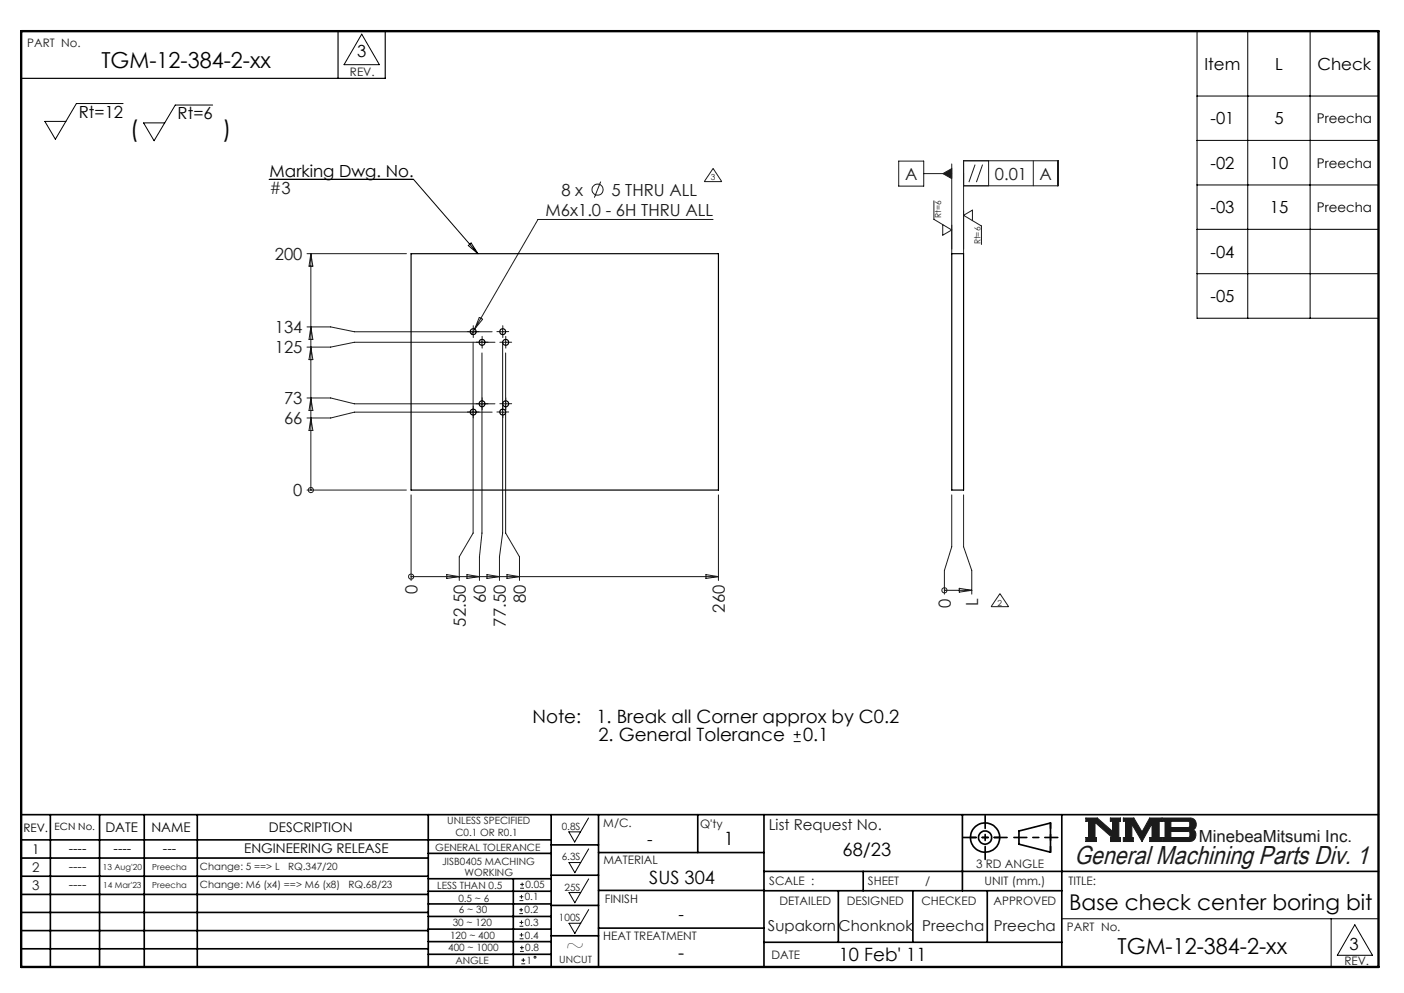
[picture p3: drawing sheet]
<svg xmlns="http://www.w3.org/2000/svg" width="297mm" height="210mm" viewBox="0 0 297 210" stroke-linecap="round" stroke-linejoin="round" font-family="sans-serif">
<g fill="none" stroke="#000" stroke-width=".35">
<path d="M4.5 172.3h287.1M4.5 177.6h112.1M10.7 172.3v32.2M21.1 172.3v32.2M30.5 172.3v32.2M41.7 172.3v32.2M90.6 172.3v32.2M116.6 172.3v32.2M116.6 178.7h10M126.6 172.3v32.2M147.6 172.3v8M161.6 172.3v32.2"/>
<path d="M203.6 172.3v16.1M215.5 175.7l6.7-1.6v6.1l-6.7-1.7zM224.6 172.3v32.2M4.5 185.3h86.1M4.5 181.5h86.1M4.5 189.2h86.1M4.5 193h86.1M4.5 196.8h86.1M90.6 199.1h26M90.6 193.8h26M90.6 188.5h26M90.6 191.2h26"/>
<path d="M90.6 180.5h26M90.6 185.8h26M90.6 196.5h26M108.6 185.8v18.5M116.6 185.1h10M116.6 191.5h10M116.6 197.9h10M126.6 196.3h35M126.6 188.3h35M126.6 180.3h35M161.6 184.3h130M161.6 199.3h63"/>
<path d="M161.6 188.4h63M177.3 188.4v10.9M182.6 184.3v4.1M193.1 188.4v10.9M208.8 188.4v10.9M4.5 200.7h86.1M90.6 201.8h26"/>
<circle cx="208.4" cy="177.1" r="3.1"/>
<circle cx="208.4" cy="177.1" r="1.4"/>
</g>
<path d="M229.7 173h2.4l3.2 2.8v-2.1h-.4v-.7h2.1v.7h-.3v3.4h.3v.9h-2.1v-.8h.4l-3.7-3.3v3.3h.4v.8h-2.3v-.9h.6v-3.4h-.6zM237.6 173h2.3l1.7 2.9 1.6-2.9h2.5v.7h-.5v3.4h.5v.9h-2.5v-.9h.5v-2.9l-2.1 3.8-2.2-3.7v2.9h.3v.8h-2.1v-.9h.5v-3.4h-.5zM245.9 173h5.9a1.35 1.35 0 0 1 1.2 1.1 1.35 1.35 0 0 1-.6 1.4 1.35 1.35 0 0 1 .5 1.5 1.35 1.35 0 0 1-1.2 1h-5.8v-.9h.6v-3.4h-.6zM247.7 173.7h3.7l.3 .2v.9l-.3 .2h-3.7zM247.7 175.9h3.8l.2 .1v.8l-.3 .3h-3.7z" fill="none" stroke="#191924" stroke-width=".21"/>
<path d="M76.5 7.2l3.8 6.5h-7.5zM120.3 175.9h2.5l-1.2 2.2zM124.5 173l-1.7 2.9M124.5 179.5l-1.7 2.9M120.4 182.4h2.4l-1.2 2.2zM120.4 188.8h2.4l-1.2 2.1zM120.4 195.3h2.4l-1.2 2.1zM124.5 185.9l-1.7 2.9M124.5 192.4l-1.7 2.9M224.6 194.3h67M281.6 194.3v10.2M286.6 195.6l3.7 6.4h-7.4z" fill="none" stroke="#000" stroke-width=".21"/>
<path d="M4.5 6.6h287.1" fill="none" stroke="#000" stroke-width=".21" stroke-dasharray="6.3 1.3 1.3 1.3" stroke-dashoffset="1.9"/>
<path d="M71.5 6.6v10M81.5 6.6v10h-77" fill="none" stroke="#000" stroke-width=".25"/>
<path d="M205.3 177.1h6.2M222.2 174v6.2" fill="none" stroke="#000" stroke-width=".35" stroke-dasharray="15.2 1.3 1.3 1.3" stroke-dashoffset="14.1"/>
<path d="M203.8 177.1h9.2M208.4 172.5v9.2M214.5 177.1h9.3" fill="none" stroke="#000" stroke-width=".35" stroke-dasharray="15.2 1.3 1.3 1.3" stroke-dashoffset="12.5"/>
<path d="M4.5 6.6h287.1v197.9h-287.1z" fill="none" stroke="#000" stroke-width=".5"/>
<path d="M229.7 173v.7h.6v3.4h-.6v.9h2.3v-.8h-.4v-3.3l3.7 3.3h-.4v.8h2.1v-.9h-.3v-3.4h.3v-.7h-2.1v.7h.4v2.1l-3.2-2.8zM237.6 173v.7h.5v3.4h-.5v.9h2.1v-.8h-.3v-2.9l2.2 3.7 2.1-3.8v2.9h-.5v.9h2.5v-.9h-.5v-3.4h.5v-.7h-2.5l-1.6 2.9-1.7-2.9zM247.7 175.9h3.8l.2 .1v.8l-.3 .3h-3.7zM245.9 173v.7h.6v3.4h-.6v.9l6.2-.1 .6-.5 .3-.6-.1-.8-.5-.5a1.34 1.34 0 0 0 .6-1.4 1.34 1.34 0 0 0-1.2-1.1zM247.7 173.7h3.7l.3 .2v.9l-.2 .2h-3.8z" fill-rule="evenodd" fill="#191924"/>
<g fill="none" stroke="#191924" stroke-width=".21">
<path d="M127.1 38.4l-1.4 3.4M150.8 35.6l1.9 2.8h-3.7zM190.1 34.1h5.3v5.3h-5.3zM195.4 36.7h5.9M199.5 36.7l1.8-1v2.1zM201.3 34.7v18.9M203.8 39.3h20v-5.3h-20v19.6M206.3 34.8l-1.3 3.7M207.9 34.8l-1.3 3.7M209.1 34v5.3M218.6 34v5.3M64.9 53.6h21.1"/>
<path d="M65.8 53.6v50M65.8 53.6l.4 2.7h-.8zM150.8 46.4h-37l-14 24.3M197.6 42.5v3.9l3.7 2.2-1.9 1.1v-2.2M205.7 46.7v-2.3l-1.9 1.1 3.8 2.3v3.9M64.9 69.1h5.1l5 1.1h29.1M65.8 73.4l.4 2.7h-.8zM65.8 69.1l.4 2.7h-.8zM100.1 69.5v1.3M100.1 72.4v40.3l-2.9 5v5.1M101.4 67.1l.7 .4-1.7 2.1zM102 71.8v1.2"/>
<path d="M102 74.6v38.1l-.6 5v5.1M104.7 72.4h-29.7l-5 1h-5.1M105.7 70.2h1.3M106.3 69.5v1.3M107 71.8v1.2M107 74.6v38.1l2.9 5v5.1M107.6 72.4h-1.3v40.3l-.6 5v5.1M64.9 84.2h5.1l5 1.2h29.7M65.8 88.4l.4 2.6h-.8zM65.8 84.2l.4 2.6h-.8zM104.1 87.2h-29.1l-5 1.2h-5.1M105.7 87.2h1.3"/>
<path d="M106.3 85.4h1.3M64.9 103.6h21.1M65.8 103.6h.1M87 104.7v18.1M152 104.7v18.1M201.3 104.7v10.9l-1.5 5v5.1M203.8 104.7v10.9l1.8 5v5.1M87 121.9h.1M87 121.9h65M94.5 121.5l2.7 .4-2.7 .4zM98.8 121.5l2.6 .4-2.6 .4zM103 121.5l2.7 .4-2.7 .4z"/>
<path d="M107.2 121.5l2.7 .4-2.7 .4zM149.3 121.5l2.7 .4-2.7 .4zM199.8 124.8h.1M199.8 124.8h5.8M202.9 124.4l2.7 .4-2.7 .4zM211.5 125.5l1.9 2.8h-3.7zM109.9 193.2h.7M109.9 192.4h.7M109.9 195.9h.8M109.9 195.1h.8M109.9 190.5h.8M109.9 189.6h.8"/>
<path d="M109.9 198.5h.8M109.9 197.7h.8M110 187.8h.8M110 187h.8M110.2 192v.8M110.3 189.3v.8M110.3 194.7v.8M110.3 197.3v.8M110.5 186.6v.9M110 201.2h.8M110 200.4h.8M110.3 203.8h.8"/>
<path d="M110.3 203.1h.8M110.4 200v.8M110.7 202.6v.8"/>
<circle cx="126.4" cy="40.1" r="1.18"/>
<circle cx="65.8" cy="103.6" r=".55"/>
<circle cx="87" cy="121.9" r=".55"/>
<circle cx="199.8" cy="124.8" r=".55"/>
<circle cx="113.2" cy="202.4" r=".21"/>
</g>
<g fill="none" stroke="#000" stroke-width=".21">
<path d="M253.2 6.6h38.4v60.7h-38.4zM263.9 6.6v60.7M277.1 6.6v60.7M26 21.9h-9.8l-4.5 7.5-2.2-3.7h4.4M45 22.2h-7.9l-4.5 7.6-2.2-3.8h4.5M57 38h30.5l13.6 15.6M253.2 20.3h38.4M253.2 29.7h38.4M253.2 39.1h38.4M99.1 51.9l.6-.5 1.4 2.2zM253.2 48.5h38.4M253.2 57.9h38.4"/>
<path d="M167.9 156.8h1.5M167.9 155.4h1.5M168.6 154.6v1.5"/>
</g>
<g fill="none" stroke="#191924" stroke-width=".21" stroke-dasharray="15.2 1.3 1.3 1.3">
<path d="M99.5 70.1h-.6M100.1 69.5v-.6M100.1 70.8v.6M100.7 70.1h.7M101.4 72.4h-.7M102 71.8v-.7M102 73v.6M102.6 72.4h.6M105.7 70.1h-.6M106.4 69.5v-.6M106.4 70.8v.6M106.4 72.4h-.7"/>
<path d="M107 70.1h.6M107 71.8v-.7M107 73v.6M107.6 72.4h.6M99.5 87.1h-.6M100.1 86.5v-.6M100.1 87.8v.6M100.7 87.1h.7M101.4 85.4h-.7M102 84.8v-.7M102 86v.6M102.6 85.4h.6"/>
<path d="M105.7 87.1h-.6M106.4 86.5v-.6M106.4 87.8v.6M106.4 85.4h-.7M107 87.1h.6M107 84.8v-.7M107 86v.6M107.6 85.4h.6"/>
</g>
<path d="M199.5 36.7l1.8-1v2.1z" fill="#191924"/>
<g fill="none" stroke="#000" stroke-width=".25">
<path d="M87 53.6h65v50h-65zM201.3 53.6h2.5v50h-2.5z"/>
<circle cx="100.1" cy="70.2" r=".62"/>
<circle cx="102" cy="72.4" r=".62"/>
<circle cx="106.3" cy="70.2" r=".62"/>
<circle cx="107" cy="72.4" r=".62"/>
<circle cx="100.1" cy="87.2" r=".62"/>
<circle cx="102" cy="85.4" r=".62"/>
<circle cx="106.3" cy="87.2" r=".62"/>
<circle cx="107" cy="85.4" r=".62"/>
</g>
<text font-size="5.5" fill="#191924" x="227.3" y="182.7">General Machining Parts Div. 1</text>
<g font-size="4.9">
<text x="27.5" y="29.1">(</text>
<text x="47.1" y="29.1">)</text>
<text x="119.6" y="201.6">~</text>
</g>
<g font-size="4.7">
<text x="21.4" y="14.4">TGM-12-384-2-xx</text>
<text x="236.4" y="201.7">TGM-12-384-2-xx</text>
</g>
<text font-size="4.6" x="226.2" y="192.4">Base check center boring bit</text>
<g font-size="3.9">
<text x="112.6" y="152.9">Note:</text>
<text x="126.2" y="152.9">1. Break all Corner approx by C0.2</text>
<text x="126.6" y="156.8">2. General Tolerance</text>
<text x="169.9" y="156.8">0.1</text>
<text x="153.1" y="178.6">1</text>
<text x="178.2" y="181.1">68/23</text>
<text x="137.3" y="187">SUS 304</text>
<text x="143.5" y="202.9">-</text>
<text x="177.4" y="203.3">10 Feb' 11</text>
</g>
<g font-size="3.5">
<text x="75.6" y="12.1">3</text>
<text x="254.8" y="14.8">Item</text>
<text x="269.8" y="14.8">L</text>
<text x="278.7" y="14.8">Check</text>
<text x="16.7" y="24.9">Rt=12</text>
<text x="37.6" y="25.2">Rt=6</text>
<text x="256.1" y="26.3">-01</text>
<text x="269.6" y="26.3">5</text>
<text x="256.1" y="35.7">-02</text>
<text x="268.6" y="35.7">10</text>
<text x="57" y="37.4">Marking Dwg. No.</text>
<text x="256.1" y="45.1">-03</text>
<text x="268.6" y="45.1">15</text>
<text x="256.1" y="54.5">-04</text>
<text x="256.1" y="63.9">-05</text>
<text x="136.9" y="178.6">-</text>
<text x="143.5" y="194.6">-</text>
<text x="285.5" y="200.9">3</text>
</g>
<g font-size="3.5" fill="#191924">
<text x="57" y="40.9">#3</text>
<text x="118.8" y="41.4">8 x</text>
<text x="129.3" y="41.4">5 THRU ALL</text>
<text x="191.5" y="38">A</text>
<text x="210.4" y="38">0.01</text>
<text x="219.9" y="38">A</text>
<text x="115.4" y="45.6">M6x1.0 - 6H THRU ALL</text>
<text x="58.1" y="55">200</text>
<text x="58.1" y="70.5">134</text>
<text x="58.1" y="74.7">125</text>
<text x="60.1" y="89.7">66</text>
<text x="60.1" y="85.5">73</text>
<text x="62" y="105">0</text>
<text x="88.3" y="125.7" transform="rotate(-90 88.3 125.7)">0</text>
<text x="102.8" y="127.6" transform="rotate(-90 102.8 127.6)">60</text>
<text x="111.3" y="127.6" transform="rotate(-90 111.3 127.6)">80</text>
<text x="153.3" y="129.6" transform="rotate(-90 153.3 129.6)">260</text>
<text x="201.1" y="128.6" transform="rotate(-90 201.1 128.6)">0</text>
<text x="206.9" y="128.2" transform="rotate(-90 206.9 128.2)">L</text>
<text x="98.5" y="132.5" transform="rotate(-90 98.5 132.5)">52.50</text>
<text x="107" y="132.5" transform="rotate(-90 107 132.5)">77.50</text>
<text x="253.6" y="178.1">MinebeaMitsumi Inc.</text>
</g>
<g font-size="3.2" fill="#191924">
<text x="162.6" y="175.5">List Request No.</text>
<text x="162.4" y="196.8">Supakorn</text>
<text x="177.4" y="196.8">Chonknok</text>
<text x="195.1" y="196.8">Preecha</text>
<text x="210.2" y="196.8">Preecha</text>
</g>
<g font-size="2.8">
<text x="278.6" y="26.1">Preecha</text>
<text x="278.6" y="35.5">Preecha</text>
<text x="278.6" y="44.9">Preecha</text>
<text x="22.3" y="175.9">DATE</text>
<text x="32" y="175.9">NAME</text>
<text x="56.9" y="175.9">DESCRIPTION</text>
<text x="6.8" y="180.6">1</text>
<text x="14.5" y="180.3">----</text>
<text x="24" y="180.3">----</text>
<text x="34.5" y="180.3">---</text>
<text x="51.7" y="180.3">ENGINEERING RELEASE</text>
</g>
<g font-size="2.8" fill="#191924">
<text x="6.8" y="184.4">2</text>
<text x="14.5" y="184.1">----</text>
<text x="6.8" y="188.3">3</text>
<text x="14.5" y="188">----</text>
</g>
<g font-size="2.5" fill="#191924">
<text x="5.7" y="9.8">PART No.</text>
<text x="74" y="16">REV.</text>
<text x="127.6" y="174.8">M/C.</text>
<text x="148.1" y="175.1">Q'ty</text>
<text x="127.6" y="182.8">MATERIAL</text>
<text x="206.5" y="183.6">3 RD ANGLE</text>
<text x="127.9" y="191">FINISH</text>
<text x="162.7" y="187.2">SCALE :</text>
<text x="164.9" y="191.4">DETAILED</text>
<text x="179.1" y="191.4">DESIGNED</text>
<text x="183.6" y="187.2">SHEET</text>
<text x="194.9" y="191.4">CHECKED</text>
<text x="195.7" y="187.2">/</text>
<text x="208.3" y="187.2">UNIT (mm.)</text>
<text x="210.2" y="191.4">APPROVED</text>
<text x="226" y="187.2">TITLE:</text>
<text x="225.7" y="196.8">PART No.</text>
<text x="127.6" y="198.9">HEAT TREATMENT</text>
<text x="163.2" y="202.9">DATE</text>
<text x="284.4" y="204.1">REV.</text>
</g>
<text font-size="2.5" x="4.9" y="175.9">REV.</text>
<text font-size="2.1" x="11.6" y="175.6">ECN No.</text>
<g font-size="2.1" fill="#191924">
<text x="92.1" y="179.9">GENERAL TOLERANCE</text>
<text x="94.6" y="174.2">UNLESS SPECIFIED</text>
<text x="96.4" y="176.8">C0.1 OR R0.1</text>
<text x="118.8" y="175.5">0.8S</text>
<text x="42.3" y="183.9">Change: 5 ==&gt; L</text>
<text x="60.9" y="183.9">RQ.347/20</text>
<text x="93.5" y="182.9">JISB0405 MACHING</text>
<text x="98.2" y="185.3">WORKING</text>
<text x="118.8" y="181.9">6.3S</text>
<text x="42.3" y="187.8">Change: M6 (x4) ==&gt; M6 (x8)</text>
<text x="73.7" y="187.8">RQ.68/23</text>
<text x="92.5" y="187.9">LESS THAN 0.5</text>
<text x="97" y="190.7">0.5 ~ 6</text>
<text x="111" y="190.4">0.1</text>
<text x="111.2" y="187.8">0.05</text>
<text x="119.4" y="188.4">25S</text>
<text x="95.8" y="195.8">30 ~ 120</text>
<text x="97.1" y="193.1">6 ~ 30</text>
<text x="110.9" y="193.2">0.2</text>
<text x="111" y="195.9">0.3</text>
<text x="118.2" y="194.8">100S</text>
<text x="94.8" y="201.1">400 ~ 1000</text>
<text x="95.2" y="198.5">120 ~ 400</text>
<text x="96.3" y="203.9">ANGLE</text>
<text x="111" y="198.5">0.4</text>
<text x="111.1" y="201.2">0.8</text>
<text x="111.4" y="203.8">1</text>
<text x="118.3" y="203.7">UNCUT</text>
</g>
<g font-size="1.8" fill="#191924">
<text x="150.4" y="38.2">3</text>
<text x="199.1" y="46.1" transform="rotate(-90 199.1 46.1)">Rt=6</text>
<text x="207.4" y="51.7" transform="rotate(-90 207.4 51.7)">Rt=6</text>
<text x="211" y="128.1">2</text>
<text x="21.7" y="183.9">13 Aug'20</text>
<text x="32.2" y="183.9">Preecha</text>
<text x="21.8" y="187.8">14 Mar'23</text>
<text x="32.2" y="187.8">Preecha</text>
</g>
</svg>
